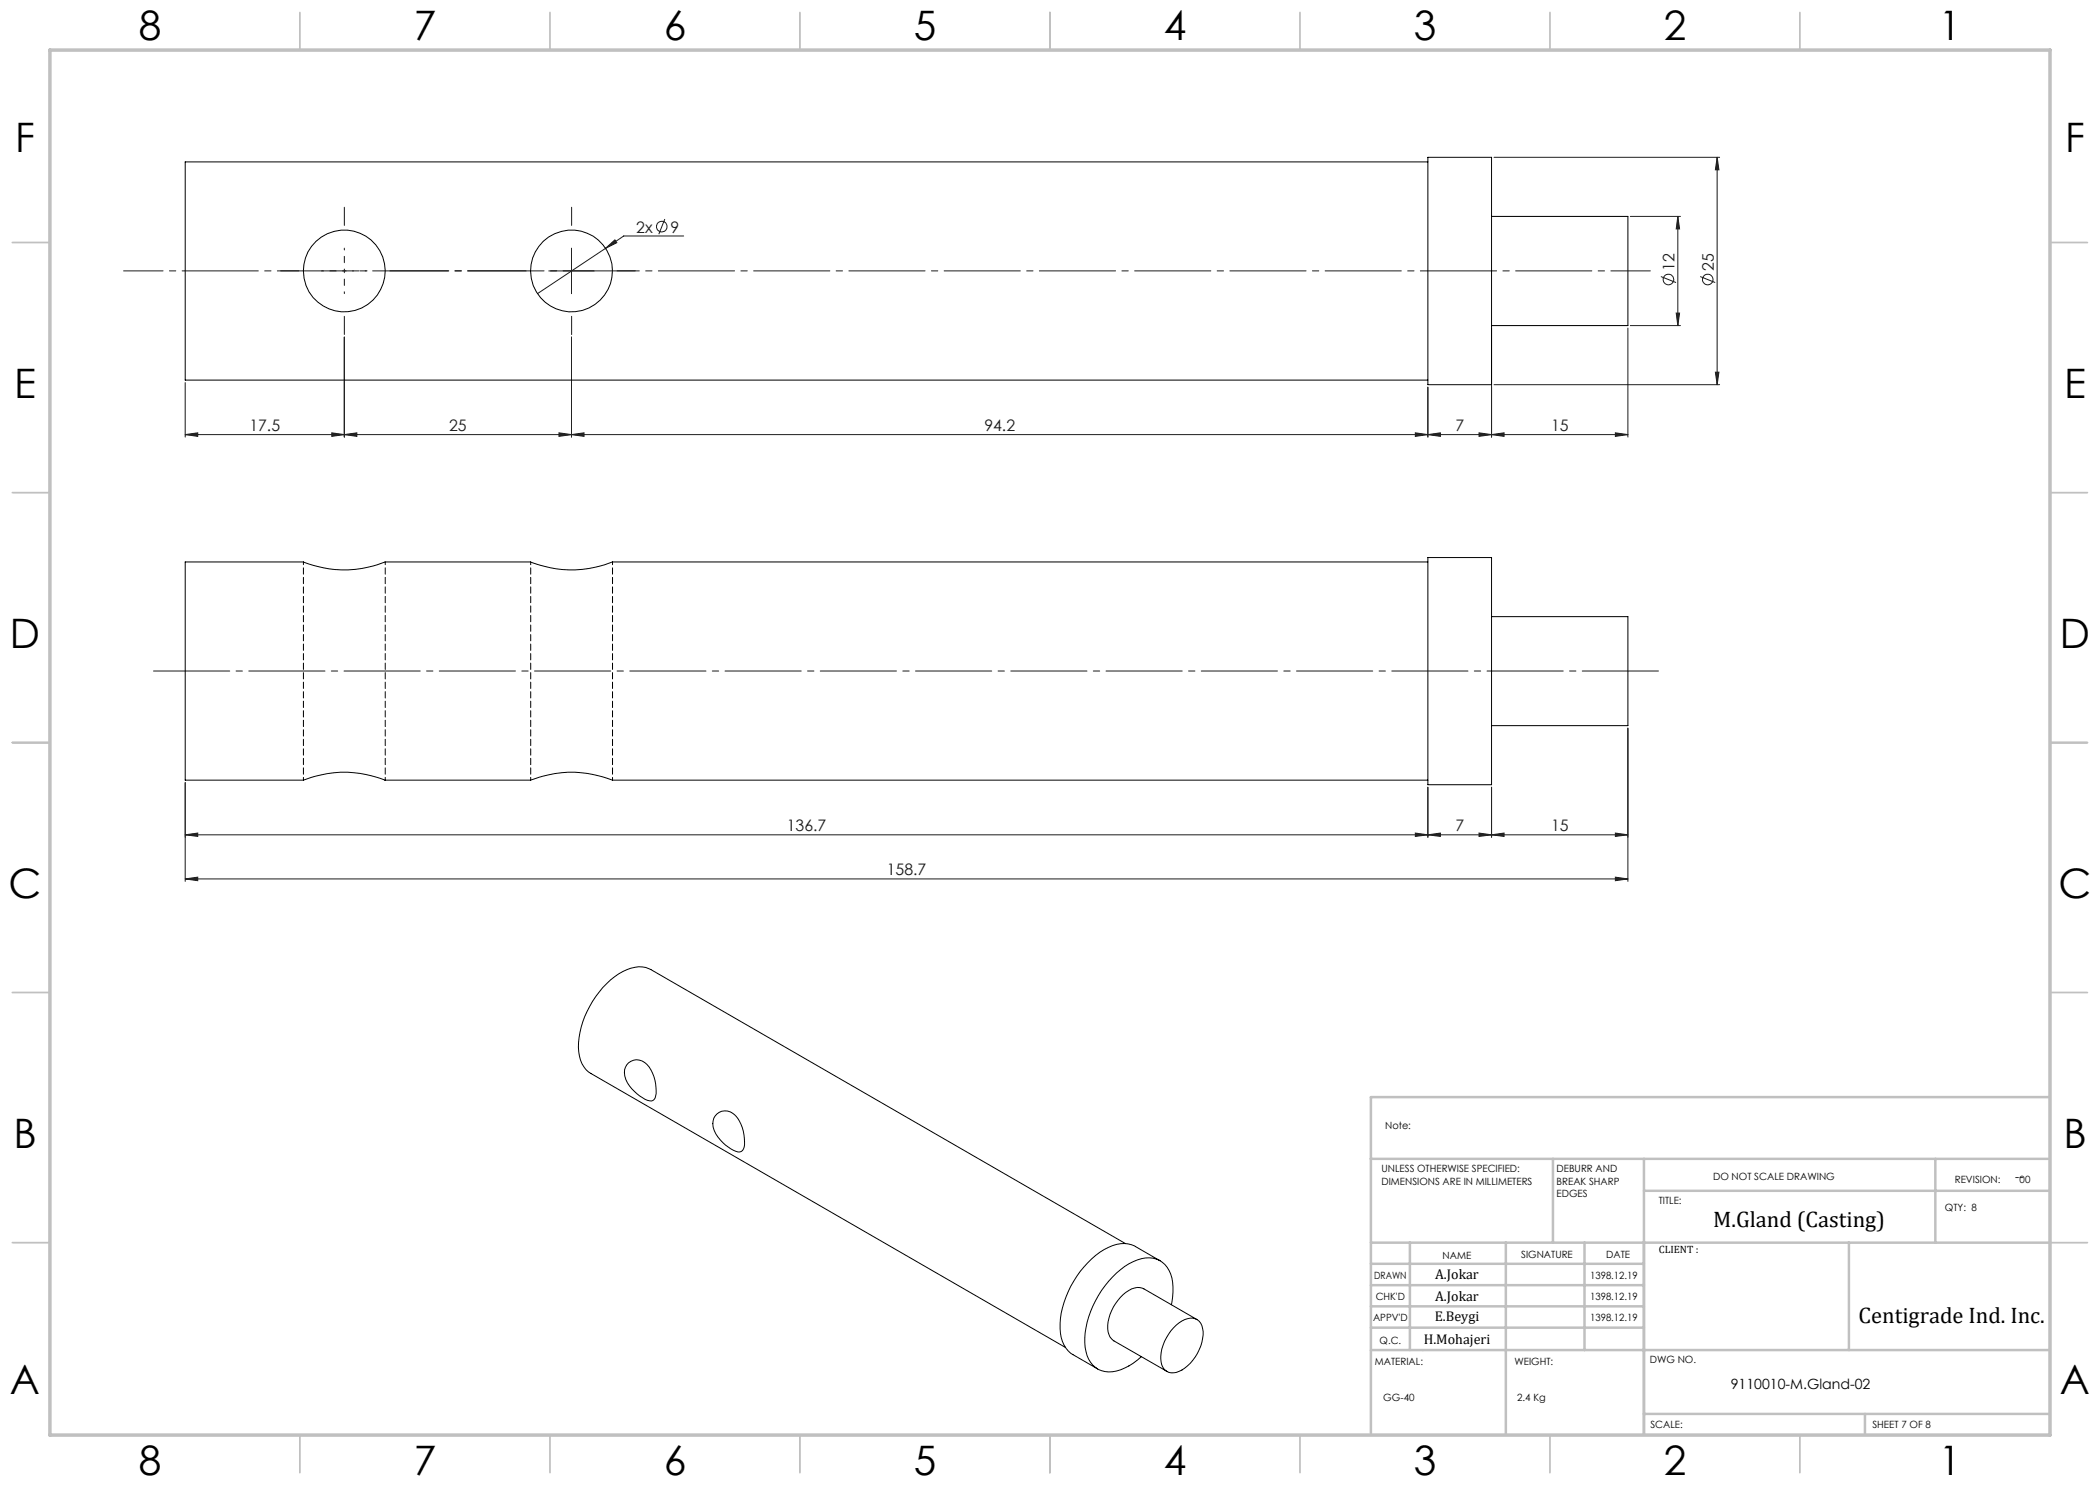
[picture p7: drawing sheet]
<svg xmlns="http://www.w3.org/2000/svg" width="420mm" height="297mm" viewBox="0 0 420 297" stroke-linecap="round" stroke-linejoin="round" font-family="sans-serif">
<g fill="none" stroke="#191924" stroke-width=".2">
<path d="M298.8 31.5h45.1M343.4 31.5l.4 2.5h-.7zM343.4 31.5v45.4M109.7 54.2h9.2M114.3 49.6v9.1M121.1 49.7l1.9-1.7 .4 .5zM121.1 49.7l-13.6 9M133 43.8l-1.2 3M136.7 47.2h-12l-3.6 2.5M326.1 43.3h10M332.2 55.3l3 1.2M335.6 43.3v21.8"/>
<path d="M335.6 43.3l.3 2.5h-.7zM340 55.3l3 1.2M37 76.5v10.9M68.9 67.4v20M114.3 67.4v20M285.6 77.4v10M298.3 65.6v21.8M298.8 76.9h45.1M325.6 65.6v21.8M326.1 65.1h10M335.2 62.6h.7l-.3 2.5zM343.1 74.4h.7l-.4 2.5z"/>
<path d="M37 86.9l2.5-.3v.7zM37 86.9h288.6M66.4 86.6l2.5 .3-2.5 .4zM68.9 86.9l2.5-.3v.7zM111.8 86.6l2.5 .3-2.5 .4zM114.3 86.9l2.5-.3v.7zM283.1 86.6l2.5 .3-2.5 .4zM285.6 86.9l2.5-.3v.7zM295.8 86.6l2.5 .3-2.5 .4zM298.3 86.9l2.5-.3v.7zM323.1 86.6l2.5 .3-2.5 .4zM37 156.5v19.8"/>
<path d="M285.6 157.4v10.1M298.3 157.4v10.1M325.6 145.6v30.7M37 167l2.5-.4v.7zM37 175.8l2.5-.4v.7zM37 167h288.6M37 175.8h288.6M283.1 166.6l2.5 .4-2.5 .3zM285.6 167l2.5-.4v.7zM295.8 166.6l2.5 .4-2.5 .3zM298.3 167l2.5-.4v.7zM323.1 166.6l2.5 .4-2.5 .3z"/>
<path d="M323.1 175.4l2.5 .4-2.5 .3z"/>
<circle cx="132.4" cy="45.3" r="1.06"/>
<circle cx="333.7" cy="55.9" r="1.06"/>
<circle cx="341.6" cy="55.9" r="1.06"/>
</g>
<path d="M24.7 54.2h305.4" fill="none" stroke="#191924" stroke-width=".2" stroke-dasharray="15.2 1.3 1.3 1.3" stroke-dashoffset="7.3"/>
<path d="M59.8 54.2h-3.7M68.9 45.1v-3.6M114.3 45.1v-3.6M123.4 54.2h3.6M68.9 63.3v3.6M114.3 63.3v3.6" fill="none" stroke="#191924" stroke-width=".2" stroke-dasharray="15.2 1.3 1.3 1.3"/>
<path d="M68.9 54.2h4.5M68.9 54.2v-4.6M68.9 54.2h-4.6M68.9 54.2v4.5" fill="none" stroke="#191924" stroke-width=".2" stroke-dasharray="15.2 1.3 1.3 1.3" stroke-dashoffset="14.9"/>
<path d="M78 54.2h27.2" fill="none" stroke="#191924" stroke-width=".2" stroke-dasharray="15.2 1.3 1.3 1.3" stroke-dashoffset="3.5"/>
<path d="M30 134.2h302.4" fill="none" stroke="#191924" stroke-width=".2" stroke-dasharray="15.2 1.3 1.3 1.3" stroke-dashoffset="-.7"/>
<g fill="none" stroke="#c0c0c0" stroke-width=".35">
<path d="M60 2.5v7.5M110 2.5v7.5M160 2.5v7.5M210 2.5v7.5M260 2.5v7.5M310 2.5v7.5M360 2.5v7.5M2.5 48.5h7.5M410 48.5h7.5M2.5 98.5h7.5M410 98.5h7.5M2.5 148.5h7.5"/>
<path d="M410 148.5h7.5M2.5 198.5h7.5M410 198.5h7.5M2.5 248.5h7.5M410 248.5h7.5M60 287v7.5M110 287v7.5M160 287v7.5M210 287v7.5M260 287v7.5M310 287v7.5M360 287v7.5"/>
</g>
<g fill="none" stroke="#c0c0c0" stroke-width=".5">
<path d="M410 219.4h-135.8v67.4M274.2 231.8h135.8M310.6 231.8v16.7M328.8 231.8v55.2M328.8 238.2h81.2M387.1 231.8v16.7M274.2 248.5h135.8M274.2 257h54.6M274.2 252.8h54.6M282 248.5v21.5M301.2 248.5v38.3M316.9 248.5v21.5"/>
<path d="M369.8 248.5v21.5M274.2 265.5h54.6M274.2 261.3h54.6M274.2 270h135.8M328.8 282.8h81.2M373 282.8v4.2"/>
</g>
<path d="M10 10h400v277h-400z" fill="none" stroke="#c0c0c0" stroke-width=".7"/>
<g fill="#191924">
<path d="M283.1 86.6l2.5 .3-2.5 .4zM114.3 86.9l2.5-.3v.7z"/>
<path d="M121.1 49.7l2.3-1.2-.4-.5zM285.6 167l2.5-.4v.7zM295.8 166.6l2.5 .4-2.5 .3z"/>
<path d="M37 167l2.5-.4v.7zM283.1 166.6l2.5 .4-2.5 .3z"/>
<path d="M37 175.8l2.5-.4v.7zM323.1 175.4l2.5 .4-2.5 .3z"/>
<path d="M335.2 62.6h.7l-.3 2.5zM335.6 43.3l.3 2.5h-.7z"/>
<path d="M343.4 31.5l.4 2.5h-.7zM343.1 74.4h.7l-.4 2.5z"/>
<path d="M68.9 86.9l2.5-.3v.7zM111.8 86.6l2.5 .3-2.5 .4zM298.3 86.9l2.5-.3v.7zM323.1 86.6l2.5 .3-2.5 .4zM285.6 86.9l2.5-.3v.7zM295.8 86.6l2.5 .3-2.5 .4zM37 86.9l2.5-.3v.7zM66.4 86.6l2.5 .3-2.5 .4z"/>
<path d="M298.3 167l2.5-.4v.7zM323.1 166.6l2.5 .4-2.5 .3z"/>
</g>
<g fill="none" stroke="#000" stroke-width=".2">
<path d="M285.6 31.5h12.7v45.4h-12.7zM285.6 32.4h-248.6v43.6h248.6M298.3 43.3h27.3v21.8h-27.3M285.6 111.5h12.7v45.4h-12.7zM285.6 112.4h-163.1a21.7 21.7 0 0 1-16.4 0h-29.1a21.6 21.6 0 0 1-16.3 0h-23.7v43.6h23.7a21.7 21.7 0 0 1 16.3 0h29.1a21.7 21.7 0 0 1 16.4 0h163.1M298.3 123.3h27.3v21.8h-27.3M125.7 212.5a2.77 2.77 0 0 1 4.1 .9 8 8 0 0 1 1.2 6.2 1.04 1.04 0 0 1-1.5 .5 8.3 8.3 0 0 1-4.5-4.9 2.64 2.64 0 0 1 .7-2.7zM143.4 222.8a2.73 2.73 0 0 1 4.1 .8 8.1 8.1 0 0 1 1.2 6.2 1.04 1.04 0 0 1-1.6 .5 8.1 8.1 0 0 1-4.5-4.9 2.81 2.81 0 0 1 .8-2.6zM225.1 248.7l-94.9-54.8a5.7 5.7 0 0 0-5.6 .4 18.3 18.3 0 0 0-8.9 16.1 5.4 5.4 0 0 0 2.5 4.3l94.9 54.8M232 252.2l-4.9-2.9a5.6 5.6 0 0 0-5.4 .2 19.1 19.1 0 0 0-9.7 15.2 6.5 6.5 0 0 0 2.6 6.2l4.9 2.9M234.3 260.9a10.9 10.9 0 0 0-.5-6.8 4.8 4.8 0 0 0-6.3-2.1 16.5 16.5 0 0 0-8.4 8.1 15.6 15.6 0 0 0-1.9 10.2 4.8 4.8 0 0 0 6.9 3.7 12.2 12.2 0 0 0 4.1-2.6M234.7 265.6a4.4 4.4 0 0 1 4.4-1.8 3.2 3.2 0 0 1 1.4 3.9 8.7 8.7 0 0 1-5.3 6.8 2.4 2.4 0 0 1-3-2.6 9.1 9.1 0 0 1 2.5-6.3z"/>
<path d="M239.4 263.9l-10.6-6.1a3.7 3.7 0 0 0-4.2 1.1 9.1 9.1 0 0 0-3 7.5 2.61 2.61 0 0 0 1.2 1.8l10.6 6.1"/>
<circle cx="68.9" cy="54.2" r="8.2"/>
<circle cx="114.3" cy="54.2" r="8.2"/>
</g>
<path d="M60.7 112.4v43.6M106.1 112.4v43.6M77 156v-43.6M122.5 156v-43.6" fill="none" stroke="#000" stroke-width=".2" stroke-dasharray="1.3 .6" stroke-dashoffset=".7"/>
<g font-size="8.1">
<text x="27.8" y="8">8</text>
<text x="82.8" y="8">7</text>
<text x="132.8" y="8">6</text>
<text x="182.8" y="8">5</text>
<text x="232.8" y="8">4</text>
<text x="282.8" y="8">3</text>
<text x="332.8" y="8">2</text>
<text x="387.8" y="8">1</text>
<text x="3" y="30.4">F</text>
<text x="413" y="30.4">F</text>
<text x="2.8" y="79.6">E</text>
<text x="412.8" y="79.6">E</text>
<text x="2" y="129.6">D</text>
<text x="412" y="129.6">D</text>
<text x="1.7" y="179.6">C</text>
<text x="411.7" y="179.6">C</text>
<text x="2.7" y="229.6">B</text>
<text x="412.7" y="229.6">B</text>
<text x="2" y="278.9">A</text>
<text x="412" y="278.9">A</text>
<text x="27.8" y="295">8</text>
<text x="82.8" y="295">7</text>
<text x="132.8" y="295">6</text>
<text x="182.8" y="295">5</text>
<text x="232.8" y="295">4</text>
<text x="282.8" y="295">3</text>
<text x="332.8" y="295">2</text>
<text x="387.8" y="295">1</text>
</g>
<g font-size="4.5">
<text x="342.6" y="245.3">M.Gland (Casting)</text>
<text x="371.7" y="264.6">Centigrade Ind. Inc.</text>
</g>
<g font-size="3.2" fill="#191924">
<text x="127.2" y="46.5">2x</text>
<text x="134.1" y="46.5">9</text>
<text x="334.9" y="54.1" transform="rotate(-90 334.9 54.1)">12</text>
<text x="342.8" y="54.1" transform="rotate(-90 342.8 54.1)">25</text>
<text x="49.9" y="86.2">17.5</text>
<text x="89.8" y="86.2">25</text>
<text x="196.9" y="86.2">94.2</text>
<text x="291.1" y="86.2">7</text>
<text x="310.2" y="86.2">15</text>
<text x="157.4" y="166.2">136.7</text>
<text x="291.1" y="166.2">7</text>
<text x="310.2" y="166.2">15</text>
<text x="177.4" y="175.1">158.7</text>
</g>
<g font-size="2.8">
<text x="287" y="255.9">A.Jokar</text>
<text x="287" y="260.1">A.Jokar</text>
<text x="284.7" y="268.7">H.Mohajeri</text>
<text x="286.9" y="264.2">E.Beygi</text>
<text x="346.2" y="277.7">9110010-M.Gland-02</text>
</g>
<text font-size="2.5" x="403" y="236.1">--</text>
<text font-size="2.1" x="331.8" y="250.7">CLIENT :</text>
<g font-size="2">
<text x="277" y="225.8">Note:</text>
<text x="276.3" y="234.5">UNLESS OTHERWISE SPECIFIED:</text>
<text x="276.3" y="237">DIMENSIONS ARE IN MILLIMETERS</text>
<text x="311.3" y="234.5">DEBURR AND</text>
<text x="311.3" y="237">BREAK SHARP</text>
<text x="311.3" y="239.5">EDGES</text>
<text x="342.6" y="236">DO NOT SCALE DRAWING</text>
<text x="391" y="236.6">REVISION:</text>
<text x="403.9" y="236.6">00</text>
<text x="331.8" y="240.8">TITLE:</text>
<text x="389" y="242.2">QTY: 8</text>
<text x="288.5" y="251.7">NAME</text>
<text x="304.2" y="251.7">SIGNATURE</text>
<text x="321.2" y="251.7">DATE</text>
<text x="274.8" y="255.9">DRAWN</text>
<text x="318" y="255.9">1398.12.19</text>
<text x="275.1" y="260.1">CHK'D</text>
<text x="318" y="260.1">1398.12.19</text>
<text x="274.6" y="264.2">APPV'D</text>
<text x="275.9" y="268.7">Q.C.</text>
<text x="318" y="264.2">1398.12.19</text>
<text x="275" y="273">MATERIAL:</text>
<text x="302.9" y="273">WEIGHT:</text>
<text x="330" y="272.5">DWG NO.</text>
<text x="276.7" y="280.2">GG-40</text>
<text x="303.4" y="280.2">2.4 Kg</text>
<text x="330.1" y="285.6">SCALE:</text>
<text x="374.5" y="285.6">SHEET 7 OF 8</text>
</g>
</svg>
